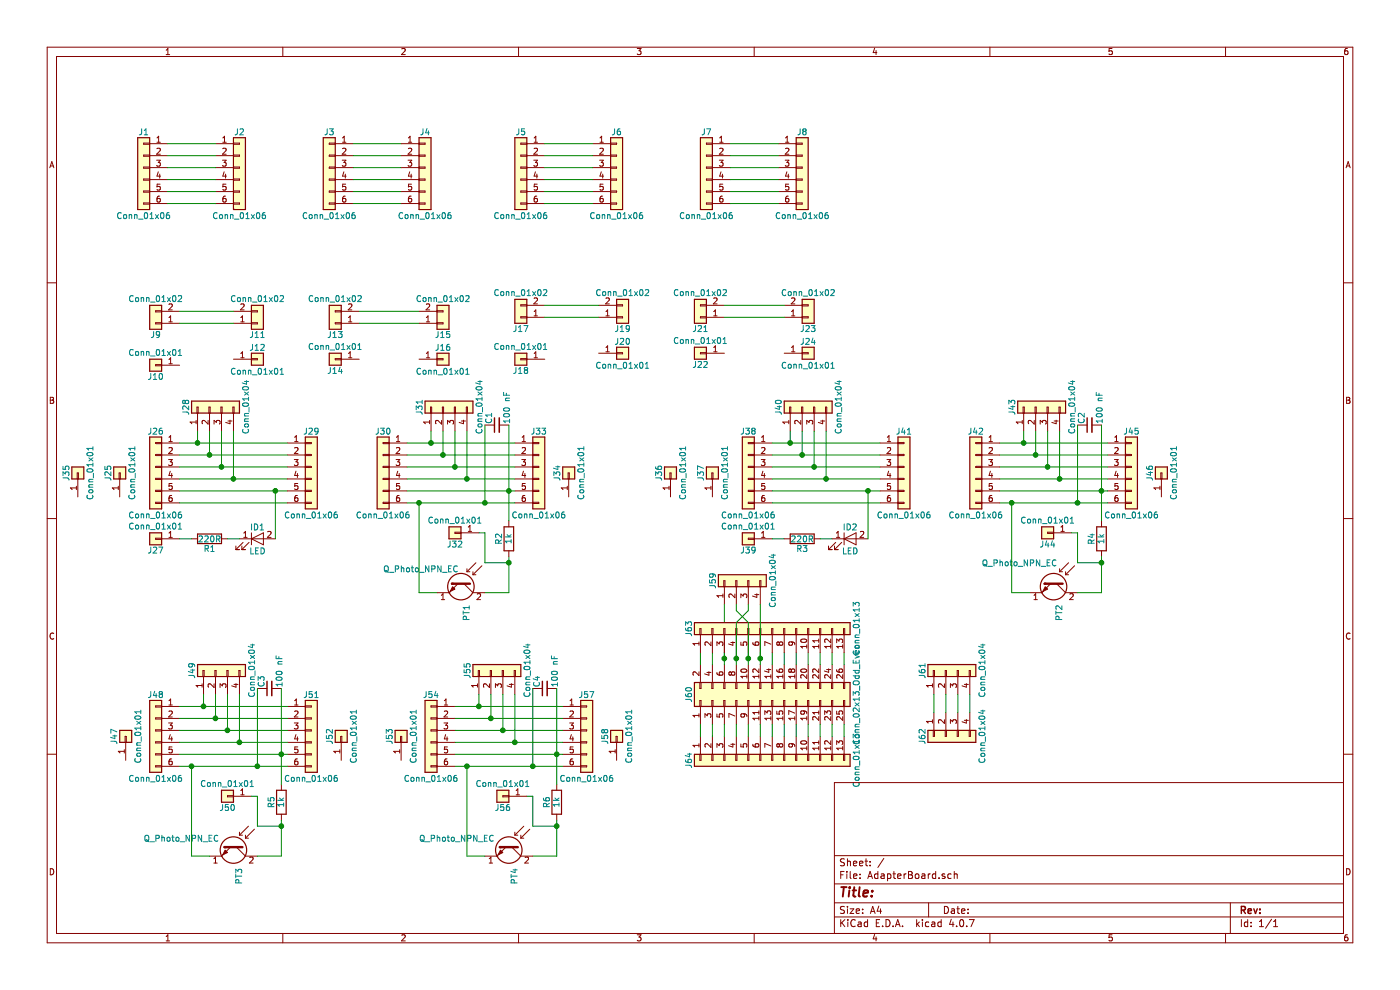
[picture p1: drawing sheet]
EESchema Schematic File Version 2
LIBS:power
LIBS:device
LIBS:switches
LIBS:relays
LIBS:motors
LIBS:transistors
LIBS:conn
LIBS:linear
LIBS:regul
LIBS:74xx
LIBS:cmos4000
LIBS:adc-dac
LIBS:memory
LIBS:xilinx
LIBS:microcontrollers
LIBS:dsp
LIBS:microchip
LIBS:analog_switches
LIBS:motorola
LIBS:texas
LIBS:intel
LIBS:audio
LIBS:interface
LIBS:digital-audio
LIBS:philips
LIBS:display
LIBS:cypress
LIBS:siliconi
LIBS:opto
LIBS:atmel
LIBS:contrib
LIBS:valves
LIBS:AdapterBoard-cache
EELAYER 25 0
EELAYER END
$Descr A4 11693 8268
encoding utf-8
Sheet 1 1
Title ""
Date ""
Rev ""
Comp ""
Comment1 ""
Comment2 ""
Comment3 ""
Comment4 ""
$EndDescr
$Comp
L Conn_01x06 J2
U 1 1
P 2000 1400
F 0 "J2" H 2000 1700 50  0000 C CNN
F 1 "Conn_01x06" H 2000 1000 50  0000 C CNN
F 2 "Pin_Headers:Pin_Header_Straight_1x06_Pitch2.54mm" H 2000 1400 50  0001 C CNN
F 3 "" H 2000 1400 50  0001 C CNN
	1    2000 1400
	1    0    0    -1  
$EndComp
$Comp
L Conn_01x06 J1
U 1 1
P 1200 1400
F 0 "J1" H 1200 1700 50  0000 C CNN
F 1 "Conn_01x06" H 1200 1000 50  0000 C CNN
F 2 "Pin_Headers:Pin_Header_Straight_1x06_Pitch2.54mm" H 1200 1400 50  0001 C CNN
F 3 "" H 1200 1400 50  0001 C CNN
	1    1200 1400
	-1   0    0    -1  
$EndComp
$Comp
L Conn_01x06 J4
U 1 1
P 3550 1400
F 0 "J4" H 3550 1700 50  0000 C CNN
F 1 "Conn_01x06" H 3550 1000 50  0000 C CNN
F 2 "Pin_Headers:Pin_Header_Straight_1x06_Pitch2.54mm" H 3550 1400 50  0001 C CNN
F 3 "" H 3550 1400 50  0001 C CNN
	1    3550 1400
	1    0    0    -1  
$EndComp
$Comp
L Conn_01x06 J3
U 1 1
P 2750 1400
F 0 "J3" H 2750 1700 50  0000 C CNN
F 1 "Conn_01x06" H 2750 1000 50  0000 C CNN
F 2 "Pin_Headers:Pin_Header_Straight_1x06_Pitch2.54mm" H 2750 1400 50  0001 C CNN
F 3 "" H 2750 1400 50  0001 C CNN
	1    2750 1400
	-1   0    0    -1  
$EndComp
$Comp
L Conn_01x06 J6
U 1 1
P 5150 1400
F 0 "J6" H 5150 1700 50  0000 C CNN
F 1 "Conn_01x06" H 5150 1000 50  0000 C CNN
F 2 "Pin_Headers:Pin_Header_Straight_1x06_Pitch2.54mm" H 5150 1400 50  0001 C CNN
F 3 "" H 5150 1400 50  0001 C CNN
	1    5150 1400
	1    0    0    -1  
$EndComp
$Comp
L Conn_01x06 J5
U 1 1
P 4350 1400
F 0 "J5" H 4350 1700 50  0000 C CNN
F 1 "Conn_01x06" H 4350 1000 50  0000 C CNN
F 2 "Pin_Headers:Pin_Header_Straight_1x06_Pitch2.54mm" H 4350 1400 50  0001 C CNN
F 3 "" H 4350 1400 50  0001 C CNN
	1    4350 1400
	-1   0    0    -1  
$EndComp
$Comp
L Conn_01x06 J8
U 1 1
P 6700 1400
F 0 "J8" H 6700 1700 50  0000 C CNN
F 1 "Conn_01x06" H 6700 1000 50  0000 C CNN
F 2 "Pin_Headers:Pin_Header_Straight_1x06_Pitch2.54mm" H 6700 1400 50  0001 C CNN
F 3 "" H 6700 1400 50  0001 C CNN
	1    6700 1400
	1    0    0    -1  
$EndComp
$Comp
L Conn_01x06 J7
U 1 1
P 5900 1400
F 0 "J7" H 5900 1700 50  0000 C CNN
F 1 "Conn_01x06" H 5900 1000 50  0000 C CNN
F 2 "Pin_Headers:Pin_Header_Straight_1x06_Pitch2.54mm" H 5900 1400 50  0001 C CNN
F 3 "" H 5900 1400 50  0001 C CNN
	1    5900 1400
	-1   0    0    -1  
$EndComp
$Comp
L Conn_01x02 J9
U 1 1
P 1300 2700
F 0 "J9" H 1300 2800 50  0000 C CNN
F 1 "Conn_01x02" H 1300 2500 50  0000 C CNN
F 2 "Connectors_Terminal_Blocks:TerminalBlock_bornier-2_P5.08mm" H 1300 2700 50  0001 C CNN
F 3 "" H 1300 2700 50  0001 C CNN
	1    1300 2700
	-1   0    0    1   
$EndComp
$Comp
L Conn_01x02 J11
U 1 1
P 2150 2700
F 0 "J11" H 2150 2800 50  0000 C CNN
F 1 "Conn_01x02" H 2150 2500 50  0000 C CNN
F 2 "AdapterBoard:UltrasoundTransceiver" H 2150 2700 50  0001 C CNN
F 3 "" H 2150 2700 50  0001 C CNN
	1    2150 2700
	1    0    0    1   
$EndComp
$Comp
L Conn_01x02 J13
U 1 1
P 2800 2700
F 0 "J13" H 2800 2800 50  0000 C CNN
F 1 "Conn_01x02" H 2800 2500 50  0000 C CNN
F 2 "Connectors_Terminal_Blocks:TerminalBlock_bornier-2_P5.08mm" H 2800 2700 50  0001 C CNN
F 3 "" H 2800 2700 50  0001 C CNN
	1    2800 2700
	-1   0    0    1   
$EndComp
$Comp
L Conn_01x02 J15
U 1 1
P 3700 2700
F 0 "J15" H 3700 2800 50  0000 C CNN
F 1 "Conn_01x02" H 3700 2500 50  0000 C CNN
F 2 "AdapterBoard:UltrasoundTransceiver" H 3700 2700 50  0001 C CNN
F 3 "" H 3700 2700 50  0001 C CNN
	1    3700 2700
	1    0    0    1   
$EndComp
$Comp
L Conn_01x01 J10
U 1 1
P 1300 3050
F 0 "J10" H 1300 3150 50  0000 C CNN
F 1 "Conn_01x01" H 1300 2950 50  0000 C CNN
F 2 "Connectors:1pin" H 1300 3050 50  0001 C CNN
F 3 "" H 1300 3050 50  0001 C CNN
	1    1300 3050
	-1   0    0    1   
$EndComp
$Comp
L Conn_01x01 J12
U 1 1
P 2150 3000
F 0 "J12" H 2150 3100 50  0000 C CNN
F 1 "Conn_01x01" H 2150 2900 50  0000 C CNN
F 2 "Connectors:1pin" H 2150 3000 50  0001 C CNN
F 3 "" H 2150 3000 50  0001 C CNN
	1    2150 3000
	1    0    0    -1  
$EndComp
$Comp
L Conn_01x01 J14
U 1 1
P 2800 3000
F 0 "J14" H 2800 3100 50  0000 C CNN
F 1 "Conn_01x01" H 2800 2900 50  0000 C CNN
F 2 "Connectors:1pin" H 2800 3000 50  0001 C CNN
F 3 "" H 2800 3000 50  0001 C CNN
	1    2800 3000
	-1   0    0    1   
$EndComp
$Comp
L Conn_01x01 J16
U 1 1
P 3700 3000
F 0 "J16" H 3700 3100 50  0000 C CNN
F 1 "Conn_01x01" H 3700 2900 50  0000 C CNN
F 2 "Connectors:1pin" H 3700 3000 50  0001 C CNN
F 3 "" H 3700 3000 50  0001 C CNN
	1    3700 3000
	1    0    0    -1  
$EndComp
$Comp
L Conn_01x02 J17
U 1 1
P 4350 2650
F 0 "J17" H 4350 2750 50  0000 C CNN
F 1 "Conn_01x02" H 4350 2450 50  0000 C CNN
F 2 "Connectors_Terminal_Blocks:TerminalBlock_bornier-2_P5.08mm" H 4350 2650 50  0001 C CNN
F 3 "" H 4350 2650 50  0001 C CNN
	1    4350 2650
	-1   0    0    1   
$EndComp
$Comp
L Conn_01x02 J19
U 1 1
P 5200 2650
F 0 "J19" H 5200 2750 50  0000 C CNN
F 1 "Conn_01x02" H 5200 2450 50  0000 C CNN
F 2 "AdapterBoard:UltrasoundTransceiver" H 5200 2650 50  0001 C CNN
F 3 "" H 5200 2650 50  0001 C CNN
	1    5200 2650
	1    0    0    1   
$EndComp
$Comp
L Conn_01x02 J21
U 1 1
P 5850 2650
F 0 "J21" H 5850 2750 50  0000 C CNN
F 1 "Conn_01x02" H 5850 2450 50  0000 C CNN
F 2 "Connectors_Terminal_Blocks:TerminalBlock_bornier-2_P5.08mm" H 5850 2650 50  0001 C CNN
F 3 "" H 5850 2650 50  0001 C CNN
	1    5850 2650
	-1   0    0    1   
$EndComp
$Comp
L Conn_01x02 J23
U 1 1
P 6750 2650
F 0 "J23" H 6750 2750 50  0000 C CNN
F 1 "Conn_01x02" H 6750 2450 50  0000 C CNN
F 2 "AdapterBoard:UltrasoundTransceiver" H 6750 2650 50  0001 C CNN
F 3 "" H 6750 2650 50  0001 C CNN
	1    6750 2650
	1    0    0    1   
$EndComp
$Comp
L Conn_01x01 J18
U 1 1
P 4350 3000
F 0 "J18" H 4350 3100 50  0000 C CNN
F 1 "Conn_01x01" H 4350 2900 50  0000 C CNN
F 2 "Connectors:1pin" H 4350 3000 50  0001 C CNN
F 3 "" H 4350 3000 50  0001 C CNN
	1    4350 3000
	-1   0    0    1   
$EndComp
$Comp
L Conn_01x01 J20
U 1 1
P 5200 2950
F 0 "J20" H 5200 3050 50  0000 C CNN
F 1 "Conn_01x01" H 5200 2850 50  0000 C CNN
F 2 "Connectors:1pin" H 5200 2950 50  0001 C CNN
F 3 "" H 5200 2950 50  0001 C CNN
	1    5200 2950
	1    0    0    -1  
$EndComp
$Comp
L Conn_01x01 J22
U 1 1
P 5850 2950
F 0 "J22" H 5850 3050 50  0000 C CNN
F 1 "Conn_01x01" H 5850 2850 50  0000 C CNN
F 2 "Connectors:1pin" H 5850 2950 50  0001 C CNN
F 3 "" H 5850 2950 50  0001 C CNN
	1    5850 2950
	-1   0    0    1   
$EndComp
$Comp
L Conn_01x01 J24
U 1 1
P 6750 2950
F 0 "J24" H 6750 3050 50  0000 C CNN
F 1 "Conn_01x01" H 6750 2850 50  0000 C CNN
F 2 "Connectors:1pin" H 6750 2950 50  0001 C CNN
F 3 "" H 6750 2950 50  0001 C CNN
	1    6750 2950
	1    0    0    -1  
$EndComp
$Comp
L Conn_01x06 J26
U 1 1
P 1300 3900
F 0 "J26" H 1300 4200 50  0000 C CNN
F 1 "Conn_01x06" H 1300 3500 50  0000 C CNN
F 2 "Pin_Headers:Pin_Header_Straight_1x06_Pitch2.54mm" H 1300 3900 50  0001 C CNN
F 3 "" H 1300 3900 50  0001 C CNN
	1    1300 3900
	-1   0    0    -1  
$EndComp
$Comp
L Conn_01x06 J29
U 1 1
P 2600 3900
F 0 "J29" H 2600 4200 50  0000 C CNN
F 1 "Conn_01x06" H 2600 3500 50  0000 C CNN
F 2 "Pin_Headers:Pin_Header_Straight_1x06_Pitch2.54mm" H 2600 3900 50  0001 C CNN
F 3 "" H 2600 3900 50  0001 C CNN
	1    2600 3900
	1    0    0    -1  
$EndComp
$Comp
L Conn_01x06 J30
U 1 1
P 3200 3900
F 0 "J30" H 3200 4200 50  0000 C CNN
F 1 "Conn_01x06" H 3200 3500 50  0000 C CNN
F 2 "Pin_Headers:Pin_Header_Straight_1x06_Pitch2.54mm" H 3200 3900 50  0001 C CNN
F 3 "" H 3200 3900 50  0001 C CNN
	1    3200 3900
	-1   0    0    -1  
$EndComp
$Comp
L Conn_01x06 J33
U 1 1
P 4500 3900
F 0 "J33" H 4500 4200 50  0000 C CNN
F 1 "Conn_01x06" H 4500 3500 50  0000 C CNN
F 2 "Pin_Headers:Pin_Header_Straight_1x06_Pitch2.54mm" H 4500 3900 50  0001 C CNN
F 3 "" H 4500 3900 50  0001 C CNN
	1    4500 3900
	1    0    0    -1  
$EndComp
$Comp
L R R1
U 1 1
P 1750 4500
F 0 "R1" V 1830 4500 50  0000 C CNN
F 1 "220R" V 1750 4500 50  0000 C CNN
F 2 "Resistors_THT:R_Axial_DIN0207_L6.3mm_D2.5mm_P7.62mm_Horizontal" V 1680 4500 50  0001 C CNN
F 3 "" H 1750 4500 50  0001 C CNN
	1    1750 4500
	0    1    1    0   
$EndComp
$Comp
L LED ID1
U 1 1
P 2150 4500
F 0 "ID1" H 2150 4600 50  0000 C CNN
F 1 "LED" H 2150 4400 50  0000 C CNN
F 2 "LEDs:LED_D5.0mm" H 2150 4500 50  0001 C CNN
F 3 "" H 2150 4500 50  0001 C CNN
	1    2150 4500
	1    0    0    -1  
$EndComp
$Comp
L Conn_01x04 J28
U 1 1
P 1750 3400
F 0 "J28" H 1750 3600 50  0000 C CNN
F 1 "Conn_01x04" H 1750 3100 50  0000 C CNN
F 2 "Pin_Headers:Pin_Header_Straight_1x04_Pitch2.54mm" H 1750 3400 50  0001 C CNN
F 3 "" H 1750 3400 50  0001 C CNN
	1    1750 3400
	0    -1   -1   0   
$EndComp
$Comp
L Conn_01x01 J27
U 1 1
P 1300 4500
F 0 "J27" H 1300 4600 50  0000 C CNN
F 1 "Conn_01x01" H 1300 4400 50  0000 C CNN
F 2 "Pin_Headers:Pin_Header_Straight_1x01_Pitch2.54mm" H 1300 4500 50  0001 C CNN
F 3 "" H 1300 4500 50  0001 C CNN
	1    1300 4500
	-1   0    0    1   
$EndComp
$Comp
L Conn_01x01 J25
U 1 1
P 1000 3950
F 0 "J25" H 1000 4050 50  0000 C CNN
F 1 "Conn_01x01" H 1000 3850 50  0000 C CNN
F 2 "Connectors:1pin" H 1000 3950 50  0001 C CNN
F 3 "" H 1000 3950 50  0001 C CNN
	1    1000 3950
	0    -1   -1   0   
$EndComp
$Comp
L Conn_01x01 J34
U 1 1
P 4750 3950
F 0 "J34" H 4750 4050 50  0000 C CNN
F 1 "Conn_01x01" H 4750 3850 50  0000 C CNN
F 2 "Connectors:1pin" H 4750 3950 50  0001 C CNN
F 3 "" H 4750 3950 50  0001 C CNN
	1    4750 3950
	0    -1   -1   0   
$EndComp
$Comp
L Q_Photo_NPN_EC PT1
U 1 1
P 3850 4850
F 0 "PT1" H 4050 4900 50  0000 L CNN
F 1 "Q_Photo_NPN_EC" V 3750 4200 50  0000 L CNN
F 2 "LEDs:LED_D5.0mm" H 4050 4950 50  0001 C CNN
F 3 "" H 3850 4850 50  0001 C CNN
	1    3850 4850
	0    1    1    0   
$EndComp
$Comp
L R R2
U 1 1
P 4250 4500
F 0 "R2" V 4330 4500 50  0000 C CNN
F 1 "1k" V 4250 4500 50  0000 C CNN
F 2 "Resistors_THT:R_Axial_DIN0207_L6.3mm_D2.5mm_P7.62mm_Horizontal" V 4180 4500 50  0001 C CNN
F 3 "" H 4250 4500 50  0001 C CNN
	1    4250 4500
	-1   0    0    1   
$EndComp
$Comp
L Conn_01x01 J32
U 1 1
P 3800 4450
F 0 "J32" H 3800 4550 50  0000 C CNN
F 1 "Conn_01x01" H 3800 4350 50  0000 C CNN
F 2 "Pin_Headers:Pin_Header_Straight_1x01_Pitch2.54mm" H 3800 4450 50  0001 C CNN
F 3 "" H 3800 4450 50  0001 C CNN
	1    3800 4450
	-1   0    0    1   
$EndComp
$Comp
L Conn_01x04 J31
U 1 1
P 3700 3400
F 0 "J31" H 3700 3600 50  0000 C CNN
F 1 "Conn_01x04" H 3700 3100 50  0000 C CNN
F 2 "Pin_Headers:Pin_Header_Straight_1x04_Pitch2.54mm" H 3700 3400 50  0001 C CNN
F 3 "" H 3700 3400 50  0001 C CNN
	1    3700 3400
	0    -1   -1   0   
$EndComp
$Comp
L Conn_01x01 J35
U 1 1
P 650 3950
F 0 "J35" H 650 4050 50  0000 C CNN
F 1 "Conn_01x01" H 650 3850 50  0000 C CNN
F 2 "AdapterBoard:IRPair" H 650 3950 50  0001 C CNN
F 3 "" H 650 3950 50  0001 C CNN
	1    650  3950
	0    -1   -1   0   
$EndComp
$Comp
L C_Small C1
U 1 1
P 4150 3550
F 0 "C1" H 4160 3620 50  0000 L CNN
F 1 "100 nF" H 4160 3470 50  0000 L CNN
F 2 "Capacitors_THT:C_Disc_D5.0mm_W2.5mm_P2.50mm" H 4150 3550 50  0001 C CNN
F 3 "" H 4150 3550 50  0001 C CNN
	1    4150 3550
	0    -1   -1   0   
$EndComp
$Comp
L Conn_01x06 J38
U 1 1
P 6250 3900
F 0 "J38" H 6250 4200 50  0000 C CNN
F 1 "Conn_01x06" H 6250 3500 50  0000 C CNN
F 2 "Pin_Headers:Pin_Header_Straight_1x06_Pitch2.54mm" H 6250 3900 50  0001 C CNN
F 3 "" H 6250 3900 50  0001 C CNN
	1    6250 3900
	-1   0    0    -1  
$EndComp
$Comp
L Conn_01x06 J41
U 1 1
P 7550 3900
F 0 "J41" H 7550 4200 50  0000 C CNN
F 1 "Conn_01x06" H 7550 3500 50  0000 C CNN
F 2 "Pin_Headers:Pin_Header_Straight_1x06_Pitch2.54mm" H 7550 3900 50  0001 C CNN
F 3 "" H 7550 3900 50  0001 C CNN
	1    7550 3900
	1    0    0    -1  
$EndComp
$Comp
L Conn_01x06 J42
U 1 1
P 8150 3900
F 0 "J42" H 8150 4200 50  0000 C CNN
F 1 "Conn_01x06" H 8150 3500 50  0000 C CNN
F 2 "Pin_Headers:Pin_Header_Straight_1x06_Pitch2.54mm" H 8150 3900 50  0001 C CNN
F 3 "" H 8150 3900 50  0001 C CNN
	1    8150 3900
	-1   0    0    -1  
$EndComp
$Comp
L Conn_01x06 J45
U 1 1
P 9450 3900
F 0 "J45" H 9450 4200 50  0000 C CNN
F 1 "Conn_01x06" H 9450 3500 50  0000 C CNN
F 2 "Pin_Headers:Pin_Header_Straight_1x06_Pitch2.54mm" H 9450 3900 50  0001 C CNN
F 3 "" H 9450 3900 50  0001 C CNN
	1    9450 3900
	1    0    0    -1  
$EndComp
$Comp
L R R3
U 1 1
P 6700 4500
F 0 "R3" V 6780 4500 50  0000 C CNN
F 1 "220R" V 6700 4500 50  0000 C CNN
F 2 "Resistors_THT:R_Axial_DIN0207_L6.3mm_D2.5mm_P7.62mm_Horizontal" V 6630 4500 50  0001 C CNN
F 3 "" H 6700 4500 50  0001 C CNN
	1    6700 4500
	0    1    1    0   
$EndComp
$Comp
L LED ID2
U 1 1
P 7100 4500
F 0 "ID2" H 7100 4600 50  0000 C CNN
F 1 "LED" H 7100 4400 50  0000 C CNN
F 2 "LEDs:LED_D5.0mm" H 7100 4500 50  0001 C CNN
F 3 "" H 7100 4500 50  0001 C CNN
	1    7100 4500
	1    0    0    -1  
$EndComp
$Comp
L Conn_01x04 J40
U 1 1
P 6700 3400
F 0 "J40" H 6700 3600 50  0000 C CNN
F 1 "Conn_01x04" H 6700 3100 50  0000 C CNN
F 2 "Pin_Headers:Pin_Header_Straight_1x04_Pitch2.54mm" H 6700 3400 50  0001 C CNN
F 3 "" H 6700 3400 50  0001 C CNN
	1    6700 3400
	0    -1   -1   0   
$EndComp
$Comp
L Conn_01x01 J39
U 1 1
P 6250 4500
F 0 "J39" H 6250 4600 50  0000 C CNN
F 1 "Conn_01x01" H 6250 4400 50  0000 C CNN
F 2 "Pin_Headers:Pin_Header_Straight_1x01_Pitch2.54mm" H 6250 4500 50  0001 C CNN
F 3 "" H 6250 4500 50  0001 C CNN
	1    6250 4500
	-1   0    0    1   
$EndComp
$Comp
L Conn_01x01 J37
U 1 1
P 5950 3950
F 0 "J37" H 5950 4050 50  0000 C CNN
F 1 "Conn_01x01" H 5950 3850 50  0000 C CNN
F 2 "Connectors:1pin" H 5950 3950 50  0001 C CNN
F 3 "" H 5950 3950 50  0001 C CNN
	1    5950 3950
	0    -1   -1   0   
$EndComp
$Comp
L Conn_01x01 J46
U 1 1
P 9700 3950
F 0 "J46" H 9700 4050 50  0000 C CNN
F 1 "Conn_01x01" H 9700 3850 50  0000 C CNN
F 2 "Connectors:1pin" H 9700 3950 50  0001 C CNN
F 3 "" H 9700 3950 50  0001 C CNN
	1    9700 3950
	0    -1   -1   0   
$EndComp
$Comp
L Q_Photo_NPN_EC PT2
U 1 1
P 8800 4850
F 0 "PT2" H 9000 4900 50  0000 L CNN
F 1 "Q_Photo_NPN_EC" V 8650 4250 50  0000 L CNN
F 2 "LEDs:LED_D5.0mm" H 9000 4950 50  0001 C CNN
F 3 "" H 8800 4850 50  0001 C CNN
	1    8800 4850
	0    1    1    0   
$EndComp
$Comp
L R R4
U 1 1
P 9200 4500
F 0 "R4" V 9280 4500 50  0000 C CNN
F 1 "1k" V 9200 4500 50  0000 C CNN
F 2 "Resistors_THT:R_Axial_DIN0207_L6.3mm_D2.5mm_P7.62mm_Horizontal" V 9130 4500 50  0001 C CNN
F 3 "" H 9200 4500 50  0001 C CNN
	1    9200 4500
	-1   0    0    1   
$EndComp
$Comp
L Conn_01x01 J44
U 1 1
P 8750 4450
F 0 "J44" H 8750 4550 50  0000 C CNN
F 1 "Conn_01x01" H 8750 4350 50  0000 C CNN
F 2 "Pin_Headers:Pin_Header_Straight_1x01_Pitch2.54mm" H 8750 4450 50  0001 C CNN
F 3 "" H 8750 4450 50  0001 C CNN
	1    8750 4450
	-1   0    0    1   
$EndComp
$Comp
L Conn_01x04 J43
U 1 1
P 8650 3400
F 0 "J43" H 8650 3600 50  0000 C CNN
F 1 "Conn_01x04" H 8650 3100 50  0000 C CNN
F 2 "Pin_Headers:Pin_Header_Straight_1x04_Pitch2.54mm" H 8650 3400 50  0001 C CNN
F 3 "" H 8650 3400 50  0001 C CNN
	1    8650 3400
	0    -1   -1   0   
$EndComp
$Comp
L Conn_01x01 J36
U 1 1
P 5600 3950
F 0 "J36" H 5600 4050 50  0000 C CNN
F 1 "Conn_01x01" H 5600 3850 50  0000 C CNN
F 2 "AdapterBoard:IRPair" H 5600 3950 50  0001 C CNN
F 3 "" H 5600 3950 50  0001 C CNN
	1    5600 3950
	0    -1   -1   0   
$EndComp
$Comp
L C_Small C2
U 1 1
P 9100 3550
F 0 "C2" H 9110 3620 50  0000 L CNN
F 1 "100 nF" H 9110 3470 50  0000 L CNN
F 2 "Capacitors_THT:C_Disc_D5.0mm_W2.5mm_P2.50mm" H 9100 3550 50  0001 C CNN
F 3 "" H 9100 3550 50  0001 C CNN
	1    9100 3550
	0    -1   -1   0   
$EndComp
$Comp
L Conn_01x06 J48
U 1 1
P 1300 6100
F 0 "J48" H 1300 6400 50  0000 C CNN
F 1 "Conn_01x06" H 1300 5700 50  0000 C CNN
F 2 "Pin_Headers:Pin_Header_Straight_1x06_Pitch2.54mm" H 1300 6100 50  0001 C CNN
F 3 "" H 1300 6100 50  0001 C CNN
	1    1300 6100
	-1   0    0    -1  
$EndComp
$Comp
L Conn_01x06 J51
U 1 1
P 2600 6100
F 0 "J51" H 2600 6400 50  0000 C CNN
F 1 "Conn_01x06" H 2600 5700 50  0000 C CNN
F 2 "Pin_Headers:Pin_Header_Straight_1x06_Pitch2.54mm" H 2600 6100 50  0001 C CNN
F 3 "" H 2600 6100 50  0001 C CNN
	1    2600 6100
	1    0    0    -1  
$EndComp
$Comp
L Conn_01x01 J52
U 1 1
P 2850 6150
F 0 "J52" H 2850 6250 50  0000 C CNN
F 1 "Conn_01x01" H 2850 6050 50  0000 C CNN
F 2 "Connectors:1pin" H 2850 6150 50  0001 C CNN
F 3 "" H 2850 6150 50  0001 C CNN
	1    2850 6150
	0    -1   -1   0   
$EndComp
$Comp
L Q_Photo_NPN_EC PT3
U 1 1
P 1950 7050
F 0 "PT3" H 2150 7100 50  0000 L CNN
F 1 "Q_Photo_NPN_EC" V 1900 6300 50  0000 L CNN
F 2 "LEDs:LED_D5.0mm" H 2150 7150 50  0001 C CNN
F 3 "" H 1950 7050 50  0001 C CNN
	1    1950 7050
	0    1    1    0   
$EndComp
$Comp
L R R5
U 1 1
P 2350 6700
F 0 "R5" V 2430 6700 50  0000 C CNN
F 1 "1k" V 2350 6700 50  0000 C CNN
F 2 "Resistors_THT:R_Axial_DIN0207_L6.3mm_D2.5mm_P7.62mm_Horizontal" V 2280 6700 50  0001 C CNN
F 3 "" H 2350 6700 50  0001 C CNN
	1    2350 6700
	-1   0    0    1   
$EndComp
$Comp
L Conn_01x01 J50
U 1 1
P 1900 6650
F 0 "J50" H 1900 6750 50  0000 C CNN
F 1 "Conn_01x01" H 1900 6550 50  0000 C CNN
F 2 "Pin_Headers:Pin_Header_Straight_1x01_Pitch2.54mm" H 1900 6650 50  0001 C CNN
F 3 "" H 1900 6650 50  0001 C CNN
	1    1900 6650
	-1   0    0    1   
$EndComp
$Comp
L Conn_01x04 J49
U 1 1
P 1800 5600
F 0 "J49" H 1800 5800 50  0000 C CNN
F 1 "Conn_01x04" H 1800 5300 50  0000 C CNN
F 2 "Pin_Headers:Pin_Header_Straight_1x04_Pitch2.54mm" H 1800 5600 50  0001 C CNN
F 3 "" H 1800 5600 50  0001 C CNN
	1    1800 5600
	0    -1   -1   0   
$EndComp
$Comp
L C_Small C3
U 1 1
P 2250 5750
F 0 "C3" H 2260 5820 50  0000 L CNN
F 1 "100 nF" H 2260 5670 50  0000 L CNN
F 2 "Capacitors_THT:C_Disc_D5.0mm_W2.5mm_P2.50mm" H 2250 5750 50  0001 C CNN
F 3 "" H 2250 5750 50  0001 C CNN
	1    2250 5750
	0    -1   -1   0   
$EndComp
$Comp
L Conn_01x01 J47
U 1 1
P 1050 6150
F 0 "J47" H 1050 6250 50  0000 C CNN
F 1 "Conn_01x01" H 1050 6050 50  0000 C CNN
F 2 "Connectors:1pin" H 1050 6150 50  0001 C CNN
F 3 "" H 1050 6150 50  0001 C CNN
	1    1050 6150
	0    -1   -1   0   
$EndComp
$Comp
L Conn_01x06 J54
U 1 1
P 3600 6100
F 0 "J54" H 3600 6400 50  0000 C CNN
F 1 "Conn_01x06" H 3600 5700 50  0000 C CNN
F 2 "Pin_Headers:Pin_Header_Straight_1x06_Pitch2.54mm" H 3600 6100 50  0001 C CNN
F 3 "" H 3600 6100 50  0001 C CNN
	1    3600 6100
	-1   0    0    -1  
$EndComp
$Comp
L Conn_01x06 J57
U 1 1
P 4900 6100
F 0 "J57" H 4900 6400 50  0000 C CNN
F 1 "Conn_01x06" H 4900 5700 50  0000 C CNN
F 2 "Pin_Headers:Pin_Header_Straight_1x06_Pitch2.54mm" H 4900 6100 50  0001 C CNN
F 3 "" H 4900 6100 50  0001 C CNN
	1    4900 6100
	1    0    0    -1  
$EndComp
$Comp
L Conn_01x01 J58
U 1 1
P 5150 6150
F 0 "J58" H 5150 6250 50  0000 C CNN
F 1 "Conn_01x01" H 5150 6050 50  0000 C CNN
F 2 "Connectors:1pin" H 5150 6150 50  0001 C CNN
F 3 "" H 5150 6150 50  0001 C CNN
	1    5150 6150
	0    -1   -1   0   
$EndComp
$Comp
L Q_Photo_NPN_EC PT4
U 1 1
P 4250 7050
F 0 "PT4" H 4450 7100 50  0000 L CNN
F 1 "Q_Photo_NPN_EC" V 4200 6300 50  0000 L CNN
F 2 "LEDs:LED_D5.0mm" H 4450 7150 50  0001 C CNN
F 3 "" H 4250 7050 50  0001 C CNN
	1    4250 7050
	0    1    1    0   
$EndComp
$Comp
L R R6
U 1 1
P 4650 6700
F 0 "R6" V 4730 6700 50  0000 C CNN
F 1 "1k" V 4650 6700 50  0000 C CNN
F 2 "Resistors_THT:R_Axial_DIN0207_L6.3mm_D2.5mm_P7.62mm_Horizontal" V 4580 6700 50  0001 C CNN
F 3 "" H 4650 6700 50  0001 C CNN
	1    4650 6700
	-1   0    0    1   
$EndComp
$Comp
L Conn_01x01 J56
U 1 1
P 4200 6650
F 0 "J56" H 4200 6750 50  0000 C CNN
F 1 "Conn_01x01" H 4200 6550 50  0000 C CNN
F 2 "Pin_Headers:Pin_Header_Straight_1x01_Pitch2.54mm" H 4200 6650 50  0001 C CNN
F 3 "" H 4200 6650 50  0001 C CNN
	1    4200 6650
	-1   0    0    1   
$EndComp
$Comp
L Conn_01x04 J55
U 1 1
P 4100 5600
F 0 "J55" H 4100 5800 50  0000 C CNN
F 1 "Conn_01x04" H 4100 5300 50  0000 C CNN
F 2 "Pin_Headers:Pin_Header_Straight_1x04_Pitch2.54mm" H 4100 5600 50  0001 C CNN
F 3 "" H 4100 5600 50  0001 C CNN
	1    4100 5600
	0    -1   -1   0   
$EndComp
$Comp
L C_Small C4
U 1 1
P 4550 5750
F 0 "C4" H 4560 5820 50  0000 L CNN
F 1 "100 nF" H 4560 5670 50  0000 L CNN
F 2 "Capacitors_THT:C_Disc_D5.0mm_W2.5mm_P2.50mm" H 4550 5750 50  0001 C CNN
F 3 "" H 4550 5750 50  0001 C CNN
	1    4550 5750
	0    -1   -1   0   
$EndComp
$Comp
L Conn_01x01 J53
U 1 1
P 3350 6150
F 0 "J53" H 3350 6250 50  0000 C CNN
F 1 "Conn_01x01" H 3350 6050 50  0000 C CNN
F 2 "Connectors:1pin" H 3350 6150 50  0001 C CNN
F 3 "" H 3350 6150 50  0001 C CNN
	1    3350 6150
	0    -1   -1   0   
$EndComp
$Comp
L Conn_01x04 J59
U 1 1
P 6150 4850
F 0 "J59" H 6150 5050 50  0000 C CNN
F 1 "Conn_01x04" H 6150 4550 50  0000 C CNN
F 2 "Pin_Headers:Pin_Header_Straight_1x04_Pitch2.54mm" H 6150 4850 50  0001 C CNN
F 3 "" H 6150 4850 50  0001 C CNN
	1    6150 4850
	0    -1   -1   0   
$EndComp
Wire Wire Line
	1800 1200 1400 1200
Wire Wire Line
	1800 1300 1400 1300
Wire Wire Line
	1800 1400 1400 1400
Wire Wire Line
	1800 1500 1400 1500
Wire Wire Line
	1800 1600 1400 1600
Wire Wire Line
	1800 1700 1400 1700
Wire Wire Line
	3350 1200 2950 1200
Wire Wire Line
	3350 1300 2950 1300
Wire Wire Line
	3350 1400 2950 1400
Wire Wire Line
	3350 1500 2950 1500
Wire Wire Line
	3350 1600 2950 1600
Wire Wire Line
	3350 1700 2950 1700
Wire Wire Line
	4950 1200 4550 1200
Wire Wire Line
	4950 1300 4550 1300
Wire Wire Line
	4950 1400 4550 1400
Wire Wire Line
	4950 1500 4550 1500
Wire Wire Line
	4950 1600 4550 1600
Wire Wire Line
	4950 1700 4550 1700
Wire Wire Line
	6500 1200 6100 1200
Wire Wire Line
	6500 1300 6100 1300
Wire Wire Line
	6500 1400 6100 1400
Wire Wire Line
	6500 1500 6100 1500
Wire Wire Line
	6500 1600 6100 1600
Wire Wire Line
	6500 1700 6100 1700
Wire Wire Line
	1950 2700 1500 2700
Wire Wire Line
	1950 2600 1500 2600
Wire Wire Line
	3500 2700 3000 2700
Wire Wire Line
	3500 2600 3000 2600
Wire Wire Line
	5000 2650 4550 2650
Wire Wire Line
	5000 2550 4550 2550
Wire Wire Line
	6550 2650 6050 2650
Wire Wire Line
	6550 2550 6050 2550
Wire Wire Line
	1500 3700 2400 3700
Wire Wire Line
	1500 3800 2400 3800
Wire Wire Line
	1500 3900 2400 3900
Wire Wire Line
	1500 4000 2400 4000
Wire Wire Line
	1500 4100 2400 4100
Wire Wire Line
	1500 4200 2400 4200
Wire Wire Line
	3400 3700 4300 3700
Wire Wire Line
	3400 3800 4300 3800
Wire Wire Line
	3400 3900 4300 3900
Wire Wire Line
	3400 4000 4300 4000
Wire Wire Line
	3400 4100 4300 4100
Wire Wire Line
	3400 4200 4300 4200
Wire Wire Line
	2300 4100 2300 4500
Connection ~ 2300 4100
Wire Wire Line
	2000 4500 1900 4500
Wire Wire Line
	1600 4500 1500 4500
Wire Wire Line
	1650 3600 1650 3700
Connection ~ 1650 3700
Wire Wire Line
	1750 3600 1750 3800
Connection ~ 1750 3800
Wire Wire Line
	1850 3600 1850 3900
Connection ~ 1850 3900
Wire Wire Line
	1950 3600 1950 4000
Connection ~ 1950 4000
Wire Wire Line
	4250 3550 4250 4350
Connection ~ 4250 4100
Wire Wire Line
	4250 4650 4250 4950
Wire Wire Line
	4250 4950 4050 4950
Wire Wire Line
	3650 4950 3500 4950
Wire Wire Line
	3500 4950 3500 4200
Connection ~ 3500 4200
Wire Wire Line
	4000 4450 4050 4450
Wire Wire Line
	4050 4450 4050 4700
Wire Wire Line
	4050 4700 4250 4700
Connection ~ 4250 4700
Wire Wire Line
	3600 3600 3600 3700
Connection ~ 3600 3700
Wire Wire Line
	3700 3600 3700 3800
Connection ~ 3700 3800
Wire Wire Line
	3800 3600 3800 3900
Connection ~ 3800 3900
Wire Wire Line
	3900 3600 3900 4000
Connection ~ 3900 4000
Wire Wire Line
	4050 3550 4050 4200
Connection ~ 4050 4200
Wire Wire Line
	6450 3700 7350 3700
Wire Wire Line
	6450 3800 7350 3800
Wire Wire Line
	6450 3900 7350 3900
Wire Wire Line
	6450 4000 7350 4000
Wire Wire Line
	6450 4100 7350 4100
Wire Wire Line
	6450 4200 7350 4200
Wire Wire Line
	8350 3700 9250 3700
Wire Wire Line
	8350 3800 9250 3800
Wire Wire Line
	8350 3900 9250 3900
Wire Wire Line
	8350 4000 9250 4000
Wire Wire Line
	8350 4100 9250 4100
Wire Wire Line
	8350 4200 9250 4200
Wire Wire Line
	7250 4100 7250 4500
Connection ~ 7250 4100
Wire Wire Line
	6950 4500 6850 4500
Wire Wire Line
	6550 4500 6450 4500
Wire Wire Line
	6600 3600 6600 3700
Connection ~ 6600 3700
Wire Wire Line
	6700 3600 6700 3800
Connection ~ 6700 3800
Wire Wire Line
	6800 3600 6800 3900
Connection ~ 6800 3900
Wire Wire Line
	6900 3600 6900 4000
Connection ~ 6900 4000
Wire Wire Line
	9200 3550 9200 4350
Connection ~ 9200 4100
Wire Wire Line
	9200 4650 9200 4950
Wire Wire Line
	9200 4950 9000 4950
Wire Wire Line
	8600 4950 8450 4950
Wire Wire Line
	8450 4950 8450 4200
Connection ~ 8450 4200
Wire Wire Line
	8950 4450 9000 4450
Wire Wire Line
	9000 4450 9000 4700
Wire Wire Line
	9000 4700 9200 4700
Connection ~ 9200 4700
Wire Wire Line
	8550 3600 8550 3700
Connection ~ 8550 3700
Wire Wire Line
	8650 3600 8650 3800
Connection ~ 8650 3800
Wire Wire Line
	8750 3600 8750 3900
Connection ~ 8750 3900
Wire Wire Line
	8850 3600 8850 4000
Connection ~ 8850 4000
Wire Wire Line
	9000 3550 9000 4200
Connection ~ 9000 4200
Wire Wire Line
	1500 5900 2400 5900
Wire Wire Line
	1500 6000 2400 6000
Wire Wire Line
	1500 6100 2400 6100
Wire Wire Line
	1500 6200 2400 6200
Wire Wire Line
	1500 6300 2400 6300
Wire Wire Line
	1500 6400 2400 6400
Wire Wire Line
	2350 5750 2350 6550
Connection ~ 2350 6300
Wire Wire Line
	2350 6850 2350 7150
Wire Wire Line
	2350 7150 2150 7150
Wire Wire Line
	1750 7150 1600 7150
Wire Wire Line
	1600 7150 1600 6400
Connection ~ 1600 6400
Wire Wire Line
	2100 6650 2150 6650
Wire Wire Line
	2150 6650 2150 6900
Wire Wire Line
	2150 6900 2350 6900
Connection ~ 2350 6900
Wire Wire Line
	1700 5800 1700 5900
Connection ~ 1700 5900
Wire Wire Line
	1800 5800 1800 6000
Connection ~ 1800 6000
Wire Wire Line
	1900 5800 1900 6100
Connection ~ 1900 6100
Wire Wire Line
	2000 5800 2000 6200
Connection ~ 2000 6200
Wire Wire Line
	2150 5750 2150 6400
Connection ~ 2150 6400
Wire Wire Line
	3800 5900 4700 5900
Wire Wire Line
	3800 6000 4700 6000
Wire Wire Line
	3800 6100 4700 6100
Wire Wire Line
	3800 6200 4700 6200
Wire Wire Line
	3800 6300 4700 6300
Wire Wire Line
	3800 6400 4700 6400
Wire Wire Line
	4650 5750 4650 6550
Connection ~ 4650 6300
Wire Wire Line
	4650 6850 4650 7150
Wire Wire Line
	4650 7150 4450 7150
Wire Wire Line
	4050 7150 3900 7150
Wire Wire Line
	3900 7150 3900 6400
Connection ~ 3900 6400
Wire Wire Line
	4400 6650 4450 6650
Wire Wire Line
	4450 6650 4450 6900
Wire Wire Line
	4450 6900 4650 6900
Connection ~ 4650 6900
Wire Wire Line
	4000 5800 4000 5900
Connection ~ 4000 5900
Wire Wire Line
	4100 5800 4100 6000
Connection ~ 4100 6000
Wire Wire Line
	4200 5800 4200 6100
Connection ~ 4200 6100
Wire Wire Line
	4300 5800 4300 6200
Connection ~ 4300 6200
Wire Wire Line
	4450 5750 4450 6400
Connection ~ 4450 6400
$Comp
L Conn_01x04 J61
U 1 1
P 7900 5600
F 0 "J61" H 7900 5800 50  0000 C CNN
F 1 "Conn_01x04" H 7900 5300 50  0000 C CNN
F 2 "Pin_Headers:Pin_Header_Straight_1x04_Pitch2.54mm" H 7900 5600 50  0001 C CNN
F 3 "" H 7900 5600 50  0001 C CNN
	1    7900 5600
	0    -1   -1   0   
$EndComp
$Comp
L Conn_01x04 J62
U 1 1
P 7900 6150
F 0 "J62" H 7900 6350 50  0000 C CNN
F 1 "Conn_01x04" H 7900 5850 50  0000 C CNN
F 2 "Pin_Headers:Pin_Header_Straight_1x04_Pitch2.54mm" H 7900 6150 50  0001 C CNN
F 3 "" H 7900 6150 50  0001 C CNN
	1    7900 6150
	0    -1   1    0   
$EndComp
Wire Wire Line
	7800 5800 7800 5950
Wire Wire Line
	7900 5800 7900 5950
Wire Wire Line
	8000 5950 8000 5800
Wire Wire Line
	8100 5800 8100 5950
$Comp
L Conn_02x13_Odd_Even J60
U 1 1
P 6450 5850
F 0 "J60" H 6500 6550 50  0000 C CNN
F 1 "Conn_02x13_Odd_Even" H 6500 5150 50  0000 C CNN
F 2 "Pin_Headers:Pin_Header_Straight_2x13_Pitch2.54mm" H 6450 5850 50  0001 C CNN
F 3 "" H 6450 5850 50  0001 C CNN
	1    6450 5850
	0    -1   -1   0   
$EndComp
Wire Wire Line
	5850 5450 5850 5550
Wire Wire Line
	5950 5450 5950 5550
Wire Wire Line
	6450 5550 6450 5450
Wire Wire Line
	6550 5550 6550 5450
Wire Wire Line
	6650 5550 6650 5450
Wire Wire Line
	6750 5550 6750 5450
Wire Wire Line
	6850 5550 6850 5450
Wire Wire Line
	6950 5550 6950 5450
Wire Wire Line
	7050 5450 7050 5550
$Comp
L Conn_01x13 J64
U 1 1
P 6450 6350
F 0 "J64" H 6450 7050 50  0000 C CNN
F 1 "Conn_01x13" H 6450 5650 50  0000 C CNN
F 2 "Pin_Headers:Pin_Header_Straight_1x13_Pitch2.54mm" H 6450 6350 50  0001 C CNN
F 3 "" H 6450 6350 50  0001 C CNN
	1    6450 6350
	0    -1   1    0   
$EndComp
Wire Wire Line
	6250 5200 6150 5100
Wire Wire Line
	6150 5100 6150 5050
Wire Wire Line
	6050 5450 6050 5550
Wire Wire Line
	6050 5500 6050 5050
Connection ~ 6050 5500
$Comp
L Conn_01x13 J63
U 1 1
P 6450 5250
F 0 "J63" H 6450 5950 50  0000 C CNN
F 1 "Conn_01x13" H 6450 4550 50  0000 C CNN
F 2 "Pin_Headers:Pin_Header_Straight_1x13_Pitch2.54mm" H 6450 5250 50  0001 C CNN
F 3 "" H 6450 5250 50  0001 C CNN
	1    6450 5250
	0    -1   -1   0   
$EndComp
Wire Wire Line
	6350 5450 6350 5550
Wire Wire Line
	6350 5500 6350 5050
Connection ~ 6350 5500
Wire Wire Line
	6250 5450 6250 5550
Wire Wire Line
	6250 5500 6250 5200
Connection ~ 6250 5500
Wire Wire Line
	6150 5450 6150 5550
Wire Wire Line
	6150 5500 6150 5200
Wire Wire Line
	6150 5200 6250 5100
Wire Wire Line
	6250 5100 6250 5050
Connection ~ 6150 5500
Wire Wire Line
	7050 6050 7050 6150
Wire Wire Line
	6950 6050 6950 6150
Wire Wire Line
	6850 6050 6850 6150
Wire Wire Line
	6750 6050 6750 6150
Wire Wire Line
	6650 6050 6650 6150
Wire Wire Line
	6550 6050 6550 6150
Wire Wire Line
	6450 6050 6450 6150
Wire Wire Line
	6350 6050 6350 6150
Wire Wire Line
	6250 6050 6250 6150
Wire Wire Line
	6150 6050 6150 6150
Wire Wire Line
	6050 6050 6050 6150
Wire Wire Line
	5950 6050 5950 6150
Wire Wire Line
	5850 6050 5850 6150
$EndSCHEMATC
